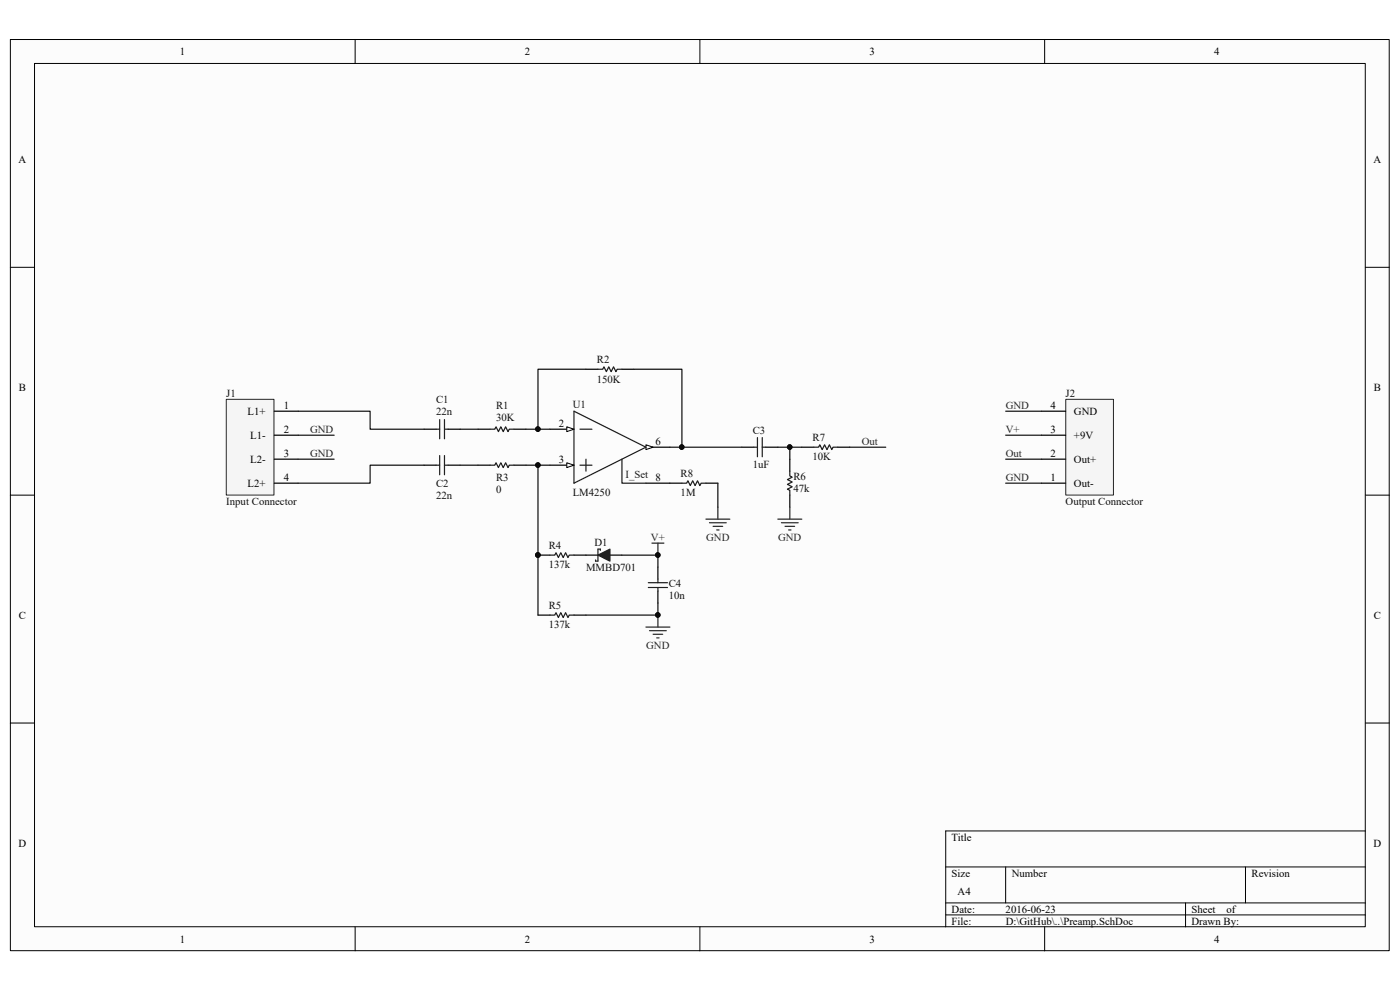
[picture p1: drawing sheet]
<svg xmlns="http://www.w3.org/2000/svg" width="297mm" height="210mm" viewBox="0 0 297 210" stroke-linecap="round" stroke-linejoin="round" font-family="sans-serif">
<path d="M2.2 8.4h292.5v193.3h-292.5z" fill="#fcfcfc"/>
<path d="M2.2 8.4h292.5v193.3h-292.5z" fill="none" stroke="#000" stroke-width=".21"/>
<path d="M7.4 13.5h282.2v183.1h-282.2z" fill="#fcfcfc"/>
<g fill="none" stroke="#000" stroke-width=".21">
<path d="M7.3 13.5h282.3v183.1h-282.3zM75.3 8.4v5.1M148.5 8.4v5.1M221.6 8.4v5.1M2.2 56.7h5.1M289.7 56.7h5.1M2.2 105h5.1M289.7 105h5.1M2.2 153.4h5.1M289.7 153.4h5.1M289.7 176.3h-89.1v20.3M75.3 196.6v5.1"/>
<path d="M148.5 196.6v5.1M200.6 183.9h89.1M200.6 191.5h89.1M200.6 194.1h89.1M213.4 183.9v7.6M221.6 196.6v5.1M251.5 191.5v5.1M264.2 183.9v7.6"/>
</g>
<path d="M48 84.8h10.1v20.2h-10.1z" fill="#f5f5f5"/>
<path d="M48 84.7h10.1v20.3h-10.1z" fill="none" stroke="#262626" stroke-width=".21"/>
<g fill="none" stroke="#000" stroke-width=".25">
<path d="M58.2 87.2h5.1M58.2 92.3h5.1M58.2 97.4h5.1M90 91.1h2.5M90 98.7h2.5M95.1 91.1h2.5M95.1 98.7h2.5M101.4 91.1h2.6M101.4 98.7h2.6M109 91.1h2.6M109 98.7h2.6M116.7 91.1h5.1"/>
<path d="M58.2 102.5h5.1"/>
</g>
<path d="M92.5 91.1h.8M92.5 98.7h.8M93.3 89v4.1M93.3 96.6v4.1M94.3 89v4.1M94.3 96.6v4.1M94.3 91.1h.8M94.3 98.7h.8M104 91.1h1l.2-.6 .5 1.1 .6-1.1 .5 1.1 .5-1.1 .5 1.1 .2-.5h1M104 98.7h1l.2-.5 .5 1 .6-1 .5 1 .5-1 .5 1 .2-.5h1" fill="none" stroke="#1c1c1c" stroke-width=".25"/>
<path d="M120.2 90.5l1.6 .6-1.6 .5z" fill="#fcfcfc"/>
<path d="M120.2 90.5l1.6 .6-1.6 .5z" fill="none" stroke="#000" stroke-width=".21"/>
<path d="M116.7 98.7h5.1" fill="none" stroke="#000" stroke-width=".25"/>
<path d="M120.2 98.2l1.6 .5-1.6 .5z" fill="#fcfcfc"/>
<path d="M120.2 98.2l1.6 .5-1.6 .5z" fill="none" stroke="#000" stroke-width=".21"/>
<path d="M137 94.9h5.1" fill="none" stroke="#000" stroke-width=".25"/>
<path d="M137 94.4l1.6 .5-1.6 .5z" fill="#fcfcfc"/>
<path d="M137 94.4l1.6 .5-1.6 .5z" fill="none" stroke="#000" stroke-width=".21"/>
<g fill="none" stroke="#1c1c1c" stroke-width=".25">
<path d="M126.9 78.3h1l.2-.5 .5 1 .5-1 .6 1 .5-1 .5 1 .2-.5h1M121.8 87.2l15.2 7.7-15.2 7.6zM123 98.7h2.6M123 91.1h2.6M124.3 97.4v2.6M131.9 97.4v5.1h5.1M159.9 94.9h.8M160.7 92.8v4.1M161.7 92.8v4.1M161.7 94.9h.8M167.6 100v1l.5 .2-1 .5 1 .5-1 .6 1 .5-1 .5 .5 .2v1M172.6 94.9h1.1l.2-.5 .5 1 .5-1 .5 1 .6-1 .5 1 .2-.5h1"/>
<path d="M137.5 123.6h4.1M137.5 124.6h4.1M139.6 122.9v.7M139.6 124.6v.8"/>
</g>
<path d="M124.3 78.3h2.6M131.9 78.3h2.6M157.4 94.9h2.5M162.5 94.9h2.5M167.6 97.4v2.6M170.1 94.9h2.5M177.7 94.9h2.6M137 102.5h5.1M167.6 105v2.6M139.6 120.3v2.6M139.6 125.4v2.5" fill="none" stroke="#000" stroke-width=".25"/>
<path d="M124.3 78.3h-10.2v12.8M134.5 78.3h10.2v16.6h-2.6M63.3 92.3h7.6M63.3 97.4h7.6M97.6 91.1h3.8M97.6 98.7h3.8M111.6 98.7h5.1M165 94.9h5.1M167.6 94.9v2.5" fill="none" stroke="#0e0e0e" stroke-width=".25"/>
<g fill="#0e0e0e" stroke="#0e0e0e" stroke-width=".21">
<circle cx="114.1" cy="98.7" r=".48"/>
<circle cx="114.1" cy="91" r=".48"/>
<circle cx="144.6" cy="94.8" r=".48"/>
<circle cx="167.5" cy="94.8" r=".48"/>
</g>
<path d="M226.1 84.8h10.1v20.2h-10.1z" fill="#f5f5f5"/>
<path d="M226.1 84.7h10.1v20.3h-10.1z" fill="none" stroke="#262626" stroke-width=".21"/>
<path d="M221 97.4h5.1M221 92.3h5.1M221 87.2h5.1M114.1 117.8h2.6M121.8 117.8h5.1M129.4 117.8h2.5M221 102.5h5.1M114.1 130.5h2.6M121.8 130.5h2.5" fill="none" stroke="#000" stroke-width=".25"/>
<g fill="#0e0e0e" stroke="#0e0e0e" stroke-width=".21">
<circle cx="114.1" cy="117.7" r=".48"/>
<circle cx="114.1" cy="98.7" r=".48"/>
</g>
<path d="M116.7 117.8h1l.3-.5 .5 1 .5-1 .5 1 .5-1 .5 1 .3-.5h1M116.7 130.5h1l.3-.5 .5 1 .5-1 .5 1 .5-1 .5 1 .3-.5h1" fill="none" stroke="#1c1c1c" stroke-width=".25"/>
<path d="M114.1 98.7v31.8" fill="none" stroke="#0e0e0e" stroke-width=".25"/>
<path d="M126.9 117.8l2.5-1.3v2.5z" fill="#1c1c1c"/>
<path d="M126.9 117.8l2.5-1.3v2.5zM127.4 116.7v-.2h-.5v2.5h-.6v-.2M144.7 102.5h1l.2-.5 .5 1 .6-1 .5 1 .5-1 .5 1 .2-.5h1.1" fill="none" stroke="#1c1c1c" stroke-width=".25"/>
<g fill="none" stroke="#262626" stroke-width=".25">
<path d="M138.3 115.2h2.5M139.6 115.2v2.6M149.8 110.1h5M150.5 110.9h3.6M151.3 111.7h2M152 112.4h.6M152.3 107.6v2.5M165 110.1h5.1M165.8 110.9h3.5M166.5 111.7h2.1M167.3 112.4h.5M167.6 107.6v2.5"/>
<path d="M137 133h5.1M137.8 133.8h3.6M138.6 134.6h2M139.3 135.3h.5M139.6 130.5v2.5"/>
</g>
<g fill="#0e0e0e" stroke="#0e0e0e" stroke-width=".21">
<circle cx="139.6" cy="130.5" r=".48"/>
<circle cx="139.6" cy="117.7" r=".48"/>
<circle cx="144.6" cy="94.8" r=".48"/>
<circle cx="114.1" cy="91" r=".48"/>
</g>
<path d="M63.3 87.2h15.2v3.9h11.5M90 98.7h-11.5v3.8h-15.2M111.6 91.1h5.1M144.7 94.9h12.7M180.3 94.9h7.6M213.4 87.2h7.6M213.4 92.3h7.6M213.4 97.4h7.6M131.9 117.8h7.7v2.5M152.3 102.5v5.1M213.4 102.5h7.6M139.6 127.9v2.6h-15.3" fill="none" stroke="#0e0e0e" stroke-width=".25"/>
<path d="M142.1 102.5h2.6M149.8 102.5h2.5" fill="none" stroke="#000" stroke-width=".25"/>
<g font-size="2.3">
<text x="38.2" y="11.7">1</text>
<text x="111.3" y="11.7">2</text>
<text x="184.5" y="11.7">3</text>
<text x="257.6" y="11.7">4</text>
<text x="3.9" y="34.6">A</text>
<text x="291.4" y="34.6">A</text>
<text x="4" y="82.9">B</text>
<text x="291.5" y="82.9">B</text>
<text x="52.5" y="88">L1+</text>
<text x="60.2" y="86.7">1</text>
<text x="222.9" y="86.7">4</text>
<text x="227.8" y="88">GND</text>
<text x="53.1" y="93.1">L1-</text>
<text x="60.2" y="91.8">2</text>
<text x="118.6" y="90.6">2</text>
<text x="139.1" y="94.4">6</text>
<text x="222.9" y="91.8">3</text>
<text x="227.8" y="93.1">+9V</text>
<text x="53.1" y="98.2">L2-</text>
<text x="60.2" y="96.9">3</text>
<text x="60.2" y="102">4</text>
<text x="118.6" y="98.2">3</text>
<text x="222.9" y="102">1</text>
<text x="222.9" y="96.9">2</text>
<text x="227.8" y="98.2">Out+</text>
<text x="52.5" y="103.3">L2+</text>
<text x="227.8" y="103.3">Out-</text>
<text x="4" y="131.3">C</text>
<text x="291.5" y="131.3">C</text>
<text x="3.9" y="179.6">D</text>
<text x="201.9" y="178.3">Title</text>
<text x="291.4" y="179.6">D</text>
<text x="201.9" y="186">Size</text>
<text x="214.6" y="186">Number</text>
<text x="265.5" y="186">Revision</text>
<text x="203.2" y="189.8">A4</text>
<text x="201.9" y="193.6">Date:</text>
<text x="201.9" y="196.1">File:</text>
<text x="213.3" y="193.6">2016-06-23</text>
<text x="213.4" y="196.1">D:\GitHub\..\Preamp.SchDoc</text>
<text x="252.8" y="193.6">Sheet</text>
<text x="252.8" y="196.1">Drawn By:</text>
<text x="260.2" y="193.6">of</text>
<text x="38.2" y="199.9">1</text>
<text x="111.3" y="199.9">2</text>
<text x="184.5" y="199.9">3</text>
<text x="257.6" y="199.9">4</text>
</g>
<g font-size="2.3" fill="#0e0e0e">
<text x="126.6" y="77.1">R2</text>
<text x="126.6" y="81.2">150K</text>
<text x="48" y="84.2">J1</text>
<text x="92.5" y="85.5">C1</text>
<text x="92.5" y="88">22n</text>
<text x="105.2" y="86.7">R1</text>
<text x="105.2" y="89.3">30K</text>
<text x="121.5" y="86.5">U1</text>
<text x="226.1" y="84.2">J2</text>
<text x="159.7" y="92.1">C3</text>
<text x="172.4" y="93.6">R7</text>
<text x="105.2" y="102">R3</text>
<text x="144.4" y="101.2">R8</text>
<text x="159.7" y="99.2">1uF</text>
<text x="168.3" y="101.7">R6</text>
<text x="172.4" y="97.7">10K</text>
<text x="48" y="107.1">Input Connector</text>
<text x="92.5" y="103.3">C2</text>
<text x="92.5" y="105.8">22n</text>
<text x="105.2" y="104.6">0</text>
<text x="121.5" y="105.3">LM4250</text>
<text x="144.4" y="105.3">1M</text>
<text x="168.3" y="104.3">47k</text>
<text x="226.1" y="107.1">Output Connector</text>
<text x="116.4" y="116.5">R4</text>
<text x="126.1" y="115.7">D1</text>
<text x="116.4" y="120.6">137k</text>
<text x="124.3" y="121.1">MMBD701</text>
<text x="141.9" y="124.6">C4</text>
<text x="116.4" y="129.2">R5</text>
<text x="141.9" y="127.2">10n</text>
<text x="116.4" y="133.3">137k</text>
</g>
<g font-size="2.3" fill="#262626">
<text x="213.4" y="86.7">GND</text>
<text x="65.8" y="91.8">GND</text>
<text x="182.8" y="94.4">Out</text>
<text x="213.4" y="91.8">V+</text>
<text x="65.8" y="96.9">GND</text>
<text x="213.4" y="102">GND</text>
<text x="213.4" y="96.9">Out</text>
<text x="138.1" y="114.7">V+</text>
<text x="149.8" y="114.7">GND</text>
<text x="165.1" y="114.7">GND</text>
<text x="137.1" y="137.6">GND</text>
</g>
<text font-size="2.3" fill="#1c1c1c" x="132.7" y="101.5">I_Set 8</text>
</svg>
